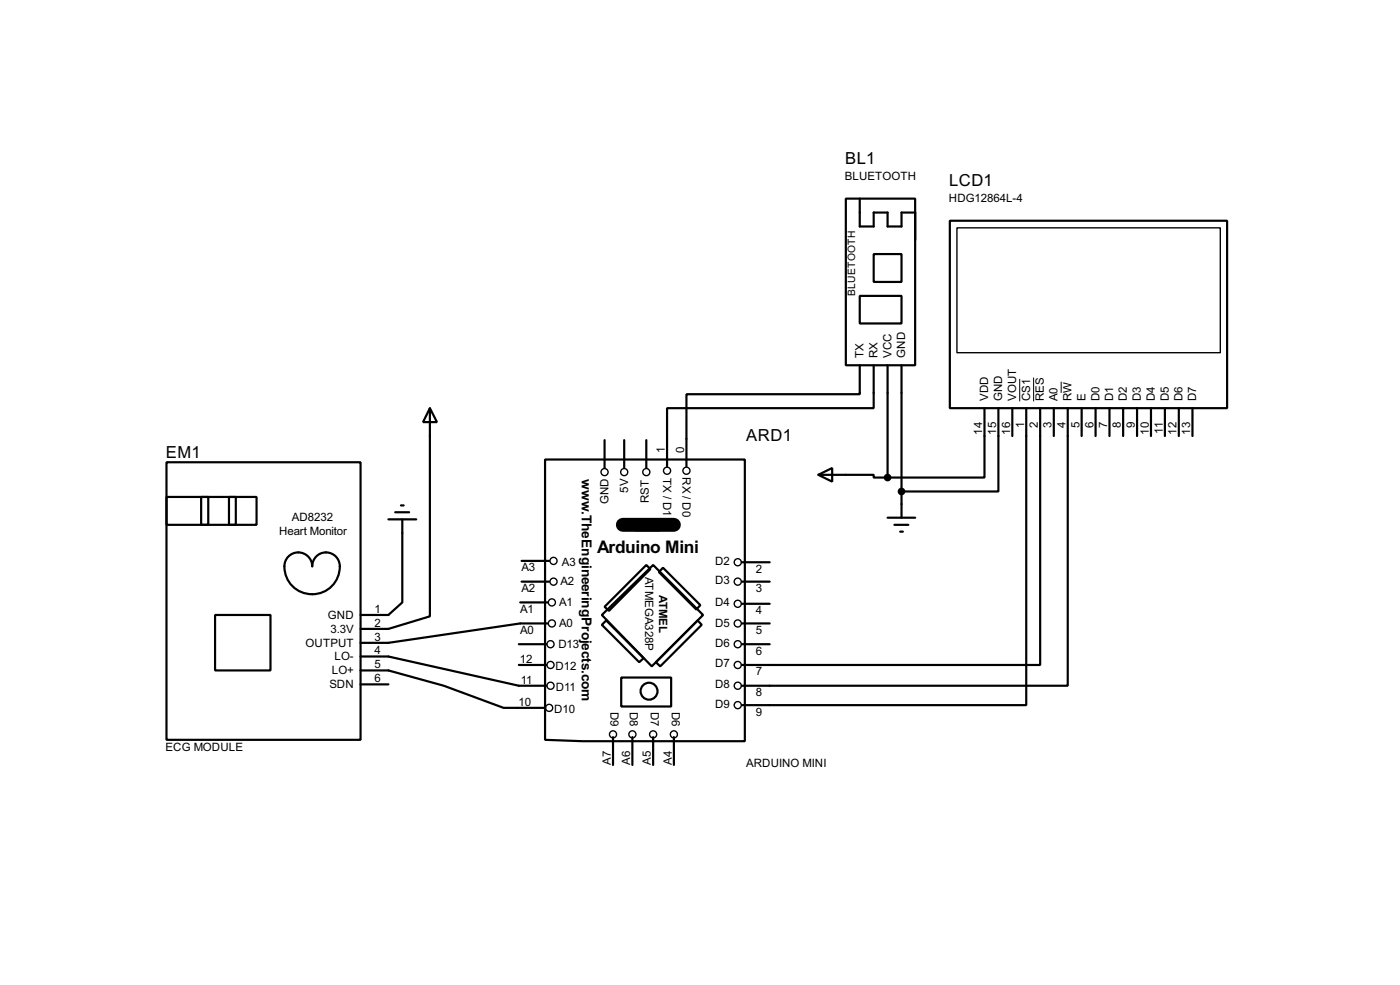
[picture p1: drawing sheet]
<svg xmlns="http://www.w3.org/2000/svg" width="256mm" height="180mm" viewBox="0 0 256 180" stroke-linecap="round" stroke-linejoin="round" font-family="sans-serif">
<g fill="none" stroke="#000" stroke-width=".4">
<path d="M155 36.4h12.7v30.5h-12.7zM157.5 36.4v5.1h2.6v-2.6h2.5v2.6h2.6v-2.6h2.5v5.1M157.5 54.2h7.7v5h-7.7zM160.1 46.5h5.1v5.1h-5.1zM174 40.4h50.8v34.3h-50.8zM78.8 74.7l1.3 2.6h-2.6zM78.8 74.7v38.1l-7.6 2.3h-5.1M157.5 66.9v5.3h-31.7v13.2M160.1 66.9v7.8h-37.9v10.7M162.6 66.9v20.5M165.2 66.9v27.9M180.4 74.7v12.7h-17.8"/>
<path d="M182.9 74.7v15.3h-17.7M185.5 74.7v5.1M188 74.7v54.4h-52.1M190.6 74.7v47h-54.7M193.1 74.7v5.1M195.6 74.7v50.8h-59.7M198.2 74.7v5.1M200.7 74.7v5.1M203.3 74.7v5.1M205.8 74.7v5.1M208.3 74.7v5.1M210.9 74.7v5.1"/>
<path d="M213.4 74.7v5.1M216 74.7v5.1M218.5 74.7v5.1M30.5 84.6h35.6v50.8h-35.6zM30.5 91h16.5v5.1h-16.5zM36.9 91h1.3v5.1h-1.3zM42 91h1.2v5.1h-1.2zM71.2 95.1h5.1M72.4 93.8h2.6M73.5 92.5h.5M73.7 95.1v15.2l-2.5 2.3h-5.1M99.9 84.1h36.6v51.6h-5.9a578.3 578.3 0 0 1-30.7-.3z"/>
<path d="M110.8 80.6v5.1M114.4 80.6v5.1M116.4 95.1h4.6v2h-4.6zM118.4 80.6v5.1M149.9 86.9l2.6-1.2v2.5zM149.9 86.9h10.2v.5h2.5M162.6 94.8h5.1M163.9 96.1h2.5M164.9 97.3h.5M39.4 112.6h10.2v10.1h-10.2zM53 101.7a2.56 2.56 0 0 1 2.7-.4 2.56 2.56 0 0 1 1.5 2.4 2.57 2.57 0 0 1 3-2.6 2.57 2.57 0 0 1 2 3.5 5.1 5.1 0 0 1-5.8 4.1 5.1 5.1 0 0 1-4.2-5.6l.2-.6zM95.1 117.9h5"/>
<path d="M95.3 110.3h5.1M95.6 106.5h5M95.6 102.7h5M100.4 114.1h-5.1l-24.1 3.6h-5.1M110.3 112.6l9.4-9.2 9.1 9.2-9.4 9.4zM110.3 114.4l.8-.8 6.8 6.9-.8 .7zM110.8 111.1l7.6-7.7 .8 .8-7.6 7.6zM121.5 103.9l6.8 6.9-.7 .8-6.9-6.9zM135.9 102.9h5.1M135.9 106.5h5.1M135.9 110.5h5.1M135.9 114.1h5.1"/>
<path d="M135.9 117.9h5.1M66.1 122.7h5.1l10.1 2.8 11 4.1h7.6M66.1 120.2h5.1l23.9 5.3h5M66.1 125.3h5.1M95.1 121.7h5M112.3 134.9v5.1M113.8 124h9.2v5.3h-9.2zM115.9 134.9v5.1M119.7 134.9v5.1M120.2 121.2l7.6-7.6 .8 .8-7.6 7.6zM123.5 134.9v5.1"/>
<circle cx="118.9" cy="126.5" r="1.55"/>
</g>
<g fill="none" stroke="#000" stroke-width=".25">
<path d="M175.3 41.7h48.3v22.9h-48.3z"/>
<circle cx="110.7" cy="86.4" r=".65"/>
<circle cx="114.3" cy="86.4" r=".65"/>
<circle cx="118.4" cy="86.4" r=".65"/>
<circle cx="122.2" cy="86.2" r=".65"/>
<circle cx="125.7" cy="86.2" r=".65"/>
<circle cx="100.8" cy="117.9" r=".65"/>
<circle cx="101.1" cy="110.3" r=".65"/>
<circle cx="101.1" cy="114.1" r=".65"/>
<circle cx="101.4" cy="106.5" r=".65"/>
<circle cx="101.4" cy="102.7" r=".65"/>
<circle cx="135.1" cy="110.5" r=".65"/>
<circle cx="135.1" cy="117.9" r=".65"/>
<circle cx="135.1" cy="102.9" r=".65"/>
<circle cx="135.1" cy="114.1" r=".65"/>
<circle cx="135.1" cy="106.5" r=".65"/>
<circle cx="100.6" cy="129.6" r=".65"/>
<circle cx="100.8" cy="121.7" r=".65"/>
<circle cx="100.8" cy="125.5" r=".65"/>
<circle cx="112.3" cy="134.4" r=".65"/>
<circle cx="115.8" cy="134.4" r=".65"/>
<circle cx="119.6" cy="134.4" r=".65"/>
<circle cx="123.4" cy="134.4" r=".65"/>
<circle cx="135.1" cy="121.7" r=".65"/>
<circle cx="135.1" cy="125.5" r=".65"/>
<circle cx="135.1" cy="129.1" r=".65"/>
</g>
<path d="M114.1 96.1h9.4" fill="none" stroke="#000" stroke-width="2.6"/>
<path d="M186.8 69.4v4.1M189.4 69.1v4.4M194.4 69.8v2.1" fill="none" stroke="#000" stroke-width=".18"/>
<g fill="#000" stroke="#000" stroke-width=".4">
<circle cx="162.6" cy="87.4" r=".5"/>
<circle cx="165.1" cy="90" r=".5"/>
</g>
<text font-size="3.6" x="109.4" y="101.2">Arduino Mini</text>
<g font-size="3.4">
<text x="154.8" y="30">BL1</text>
<text x="173.9" y="34">LCD1</text>
<text x="30.4" y="83.8">EM1</text>
<text x="136.7" y="80.8">ARD1</text>
</g>
<text font-size="2.8" x="106.6" y="87.7" transform="rotate(90 106.6 87.7)">www.TheEngineeringProjects.com</text>
<g font-size="2.4">
<text x="154.8" y="33">BLUETOOTH</text>
<text x="173.8" y="37">HDG12864L-4</text>
<text x="158.2" y="65.5" transform="rotate(-90 158.2 65.5)">TX</text>
<text x="160.8" y="65.5" transform="rotate(-90 160.8 65.5)">RX</text>
<text x="163.3" y="65.5" transform="rotate(-90 163.3 65.5)">VCC</text>
<text x="165.9" y="65.5" transform="rotate(-90 165.9 65.5)">GND</text>
<text x="181.1" y="73.4" transform="rotate(-90 181.1 73.4)">VDD</text>
<text x="183.6" y="73.4" transform="rotate(-90 183.6 73.4)">GND</text>
<text x="186.2" y="73.4" transform="rotate(-90 186.2 73.4)">VOUT</text>
<text x="188.7" y="73.4" transform="rotate(-90 188.7 73.4)">CS1</text>
<text x="191.2" y="73.4" transform="rotate(-90 191.2 73.4)">RES</text>
<text x="193.8" y="73.4" transform="rotate(-90 193.8 73.4)">A0</text>
<text x="196.3" y="73.4" transform="rotate(-90 196.3 73.4)">RW</text>
<text x="198.9" y="73.4" transform="rotate(-90 198.9 73.4)">E</text>
<text x="201.4" y="73.4" transform="rotate(-90 201.4 73.4)">D0</text>
<text x="203.9" y="73.4" transform="rotate(-90 203.9 73.4)">D1</text>
<text x="206.5" y="73.4" transform="rotate(-90 206.5 73.4)">D2</text>
<text x="209" y="73.4" transform="rotate(-90 209 73.4)">D3</text>
<text x="211.6" y="73.4" transform="rotate(-90 211.6 73.4)">D4</text>
<text x="214.1" y="73.4" transform="rotate(-90 214.1 73.4)">D5</text>
<text x="216.6" y="73.4" transform="rotate(-90 216.6 73.4)">D6</text>
<text x="219.2" y="73.4" transform="rotate(-90 219.2 73.4)">D7</text>
<text x="121.8" y="82.9" transform="rotate(-90 121.8 82.9)">1</text>
<text x="125.4" y="82.9" transform="rotate(-90 125.4 82.9)">0</text>
<text x="180" y="79.6" transform="rotate(-90 180 79.6)">14</text>
<text x="182.5" y="79.5" transform="rotate(-90 182.5 79.5)">15</text>
<text x="185.1" y="79.6" transform="rotate(-90 185.1 79.6)">16</text>
<text x="187.6" y="78.4" transform="rotate(-90 187.6 78.4)">1</text>
<text x="190.2" y="78.4" transform="rotate(-90 190.2 78.4)">2</text>
<text x="192.6" y="78.4" transform="rotate(-90 192.6 78.4)">3</text>
<text x="195.2" y="78.4" transform="rotate(-90 195.2 78.4)">4</text>
<text x="197.8" y="78.4" transform="rotate(-90 197.8 78.4)">5</text>
<text x="200.3" y="78.4" transform="rotate(-90 200.3 78.4)">6</text>
<text x="202.9" y="78.4" transform="rotate(-90 202.9 78.4)">7</text>
<text x="205.3" y="78.4" transform="rotate(-90 205.3 78.4)">8</text>
<text x="207.9" y="78.4" transform="rotate(-90 207.9 78.4)">9</text>
<text x="210.5" y="79.6" transform="rotate(-90 210.5 79.6)">10</text>
<text x="213" y="79.4" transform="rotate(-90 213 79.4)">11</text>
<text x="215.6" y="79.6" transform="rotate(-90 215.6 79.6)">12</text>
<text x="218.1" y="79.5" transform="rotate(-90 218.1 79.5)">13</text>
<text x="121.5" y="87.4" transform="rotate(90 121.5 87.4)">TX / D1</text>
<text x="125" y="87.3" transform="rotate(90 125 87.3)">RX / D0</text>
<text x="53.5" y="95.4">AD8232</text>
<text x="111.5" y="92.3" transform="rotate(-90 111.5 92.3)">GND</text>
<text x="115.1" y="90.2" transform="rotate(-90 115.1 90.2)">5V</text>
<text x="118.9" y="92.1" transform="rotate(-90 118.9 92.1)">RST</text>
<text x="51.1" y="98">Heart Monitor</text>
<text x="95.5" y="104.6">A3</text>
<text x="102.7" y="107.2">A2</text>
<text x="102.9" y="103.6">A3</text>
<text x="118.2" y="105.5" transform="rotate(90 118.2 105.5)">ATMEGA328P</text>
<text x="131" y="106.9">D3</text>
<text x="131" y="103.4">D2</text>
<text x="138.5" y="104.8">2</text>
<text x="60.1" y="113.3">GND</text>
<text x="68.6" y="112.2">1</text>
<text x="95.3" y="112.2">A1</text>
<text x="95.5" y="108.4">A2</text>
<text x="102.4" y="111">A1</text>
<text x="120.8" y="108.8" transform="rotate(90 120.8 108.8)">ATMEL</text>
<text x="131" y="111">D4</text>
<text x="138.5" y="108.4">3</text>
<text x="138.5" y="112.4">4</text>
<text x="56" y="118.4">OUTPUT</text>
<text x="60.6" y="115.8">3.3V</text>
<text x="68.6" y="114.7">2</text>
<text x="68.6" y="117.3">3</text>
<text x="68.6" y="119.8">4</text>
<text x="95.3" y="116">A0</text>
<text x="102.3" y="118.6">D13</text>
<text x="102.4" y="114.8">A0</text>
<text x="131" y="118.4">D6</text>
<text x="131" y="114.8">D5</text>
<text x="138.5" y="116">5</text>
<text x="138.5" y="119.8">6</text>
<text x="60.3" y="126">SDN</text>
<text x="60.8" y="123.4">LO+</text>
<text x="61.3" y="120.9">LO-</text>
<text x="68.6" y="122.3">5</text>
<text x="68.6" y="124.9">6</text>
<text x="95.2" y="121.3">12</text>
<text x="95.4" y="125.1">11</text>
<text x="101.8" y="122.7">D12</text>
<text x="131" y="126">D8</text>
<text x="131" y="122.2">D7</text>
<text x="138.5" y="123.6">7</text>
<text x="95" y="129.2">10</text>
<text x="101.5" y="130.5">D10</text>
<text x="101.8" y="126.5">D11</text>
<text x="111.9" y="130.3" transform="rotate(90 111.9 130.3)">D9</text>
<text x="115.4" y="130.3" transform="rotate(90 115.4 130.3)">D8</text>
<text x="119.2" y="130.3" transform="rotate(90 119.2 130.3)">D7</text>
<text x="123.1" y="130.3" transform="rotate(90 123.1 130.3)">D6</text>
<text x="131" y="129.5">D9</text>
<text x="138.5" y="127.4">8</text>
<text x="138.5" y="131">9</text>
<text x="30.3" y="137.5">ECG MODULE</text>
<text x="111.9" y="140" transform="rotate(-90 111.9 140)">A7</text>
<text x="115.5" y="140" transform="rotate(-90 115.5 140)">A6</text>
<text x="119.2" y="140" transform="rotate(-90 119.2 140)">A5</text>
<text x="123.1" y="140" transform="rotate(-90 123.1 140)">A4</text>
<text x="136.7" y="140.3">ARDUINO MINI</text>
</g>
<text font-size="2.1" x="156.7" y="54.1" transform="rotate(-90 156.7 54.1)">BLUETOOTH</text>
</svg>
